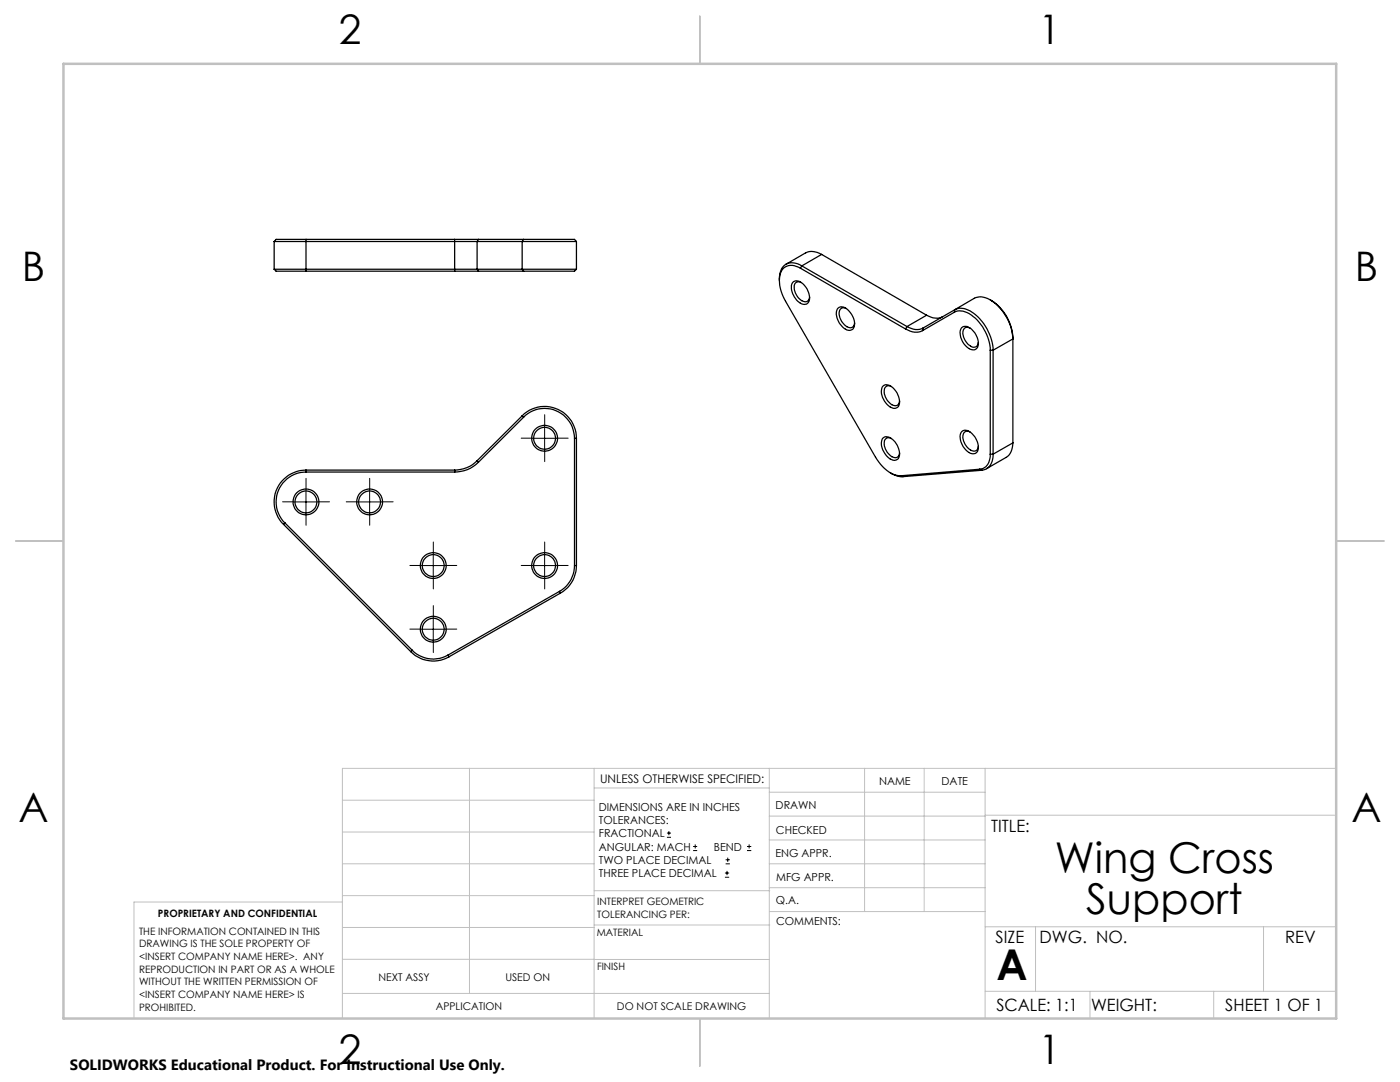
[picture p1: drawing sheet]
<svg xmlns="http://www.w3.org/2000/svg" width="279mm" height="216mm" viewBox="0 0 279 216" stroke-linecap="round" stroke-linejoin="round" font-family="sans-serif">
<g fill="none" stroke="#000" stroke-width=".2">
<path d="M61.1 97.6v5.1M73.8 97.6v5.1M106.2 87.5h5M108.7 84.9v5.1M58.6 100.2h5M71.3 100.2h5M84 112.9h5M86.5 110.3v5.1M106.2 112.9h5M108.7 110.3v5.1M84 125.6h5M86.5 123v5.1"/>
<path d="M133.1 167.1h.8M133.1 166.2h.8M133.5 165.8v.9M138.3 169.7h.8M138.3 168.9h.8M138.7 168.5v.8M144.7 175h.8M144.7 174.2h.8M144.8 172.4h.9M144.8 171.6h.9M145.1 173.8v.8M145.2 171.1v.9"/>
<path d="M149.1 169.7h.8M149.1 168.9h.8M149.5 168.5v.8"/>
</g>
<g fill="none" stroke="#000" stroke-width=".2" stroke-dasharray="15.2 1.3 1.3 1.3">
<path d="M61.1 97.6v-2.2M73.8 97.6v-2.2M106.2 87.4h-2.2M108.7 84.9v-2.2M108.7 89.9v2.2M111.2 87.4h2.2M58.6 100.1h-2.2M61.1 102.6v2.2M63.6 100.1h2.2M71.3 100.1h-2.2M73.8 102.6v2.2M76.3 100.1h2.2"/>
<path d="M84 112.8h-2.2M86.5 110.3v-2.2M86.5 115.3v2.2M89 112.8h2.2M106.2 112.8h-2.2M108.7 110.3v-2.2M108.7 115.3v2.2M111.2 112.8h2.2M84 125.5h-2.2M86.5 123v-2.2M86.5 128v2.2M89 125.5h2.2"/>
</g>
<g fill="none" stroke="#c0c0c0" stroke-width=".2">
<path d="M68.3 159.7h50.3M93.7 153.3v44.9M118.6 153.3v49.9M118.6 157.2h34.9M153.5 153.3v49.9M153.5 158.1h43.1M172.5 153.3v28.6M184.4 153.3v28.6M196.6 153.3v49.9M266.7 153.3h-198.4v49.9M68.3 178.7h50.3M68.3 172.4h50.3"/>
<path d="M68.3 166h50.3M68.3 180h-41.6v23.2M118.6 177.7h35M153.5 167.6h43.1M153.5 162.8h43.1M153.5 172.4h43.1M153.5 177.1h43.1M196.6 162.7h70.1M68.3 198.2h85.2M68.3 191.4l85.2 .1M68.3 185.1h50.3M118.6 184.6h35"/>
<path d="M153.6 181.9h43M196.6 197.8h70.1M196.6 184.9h70.1M206.7 184.9v12.9M217.5 197.8v5.4M242.2 197.8v5.4M252.2 184.9v12.9"/>
</g>
<path d="M139.7 3.2v9.5M3.1 107.9h9.6M266.7 107.9h9.5M139.7 203.2v9.6" fill="none" stroke="#c0c0c0" stroke-width=".25"/>
<path d="M12.7 12.7h254v190.5h-254z" fill="none" stroke="#c0c0c0" stroke-width=".5"/>
<g fill="none" stroke="#000" stroke-width=".25">
<path d="M54.7 53.7h40.5M54.7 48.2h40.5M54.7 53.7a1.7 1.7 0 0 0 1.7 .4h4.7M54.7 48.2v5.5M61.1 47.8h-6l-.4 .4M61.1 47.8v6.3M61.1 47.8h29.6M61.1 54.1h29.6M90.7 47.8h4.8M90.7 54.1h4.8M90.7 47.8v6.3M95.2 48.2h9"/>
<path d="M95.2 53.7h9M95.2 48.2v5.5M95.2 53.7l.3 .4M95.5 47.8l-.3 .4M95.5 47.8h9M95.5 54.1h9M104.2 48.2h10.8M104.2 53.7h10.8M104.2 48.2v5.5M104.2 53.7l.3 .4M104.5 47.8h10.2l.3 .4M104.5 47.8l-.3 .4"/>
<path d="M115 53.7l-.3 .4h-10.2M115 48.2v5.5M158.3 56.3a1.54 1.54 0 0 1 2.1 .5 3.2 3.2 0 0 1 .9 3.6 1.36 1.36 0 0 1-2.1-.3 3.6 3.6 0 0 1-1.1-3.6zM159.7 53.5a2.61 2.61 0 0 0-3.7 .4 6.5 6.5 0 0 0 .8 6.2l17.9 31.1a6.9 6.9 0 0 0 4.7 3.7h.4M159.7 53.5l21 12.2M159.9 56.4a.96 .96 0 0 0-1.2 .1 .96 .96 0 0 0-.2 1.1 2.74 2.74 0 0 0 2.5 2.6l.4-.4 .2-.5M160 53.1a2.62 2.62 0 0 0-4.2 .9l-.3 2M160 53.1l-.3 .4M160 53.1l21 12.1M164 50.8a3.4 3.4 0 0 0-3.2-.4l-4 2.3M164 50.8l-4 2.3M164 50.8l20.9 12.1"/>
<path d="M197.6 59.8a9.3 9.3 0 0 1 4.5 7.5v21.1M167.3 61.5a1.65 1.65 0 0 1 2.3 .8 2.74 2.74 0 0 1 .5 3.4 1.83 1.83 0 0 1-2.4-1 2.92 2.92 0 0 1-.4-3.2zM168.9 61.6a.98 .98 0 0 0-1.2 .1 .98 .98 0 0 0-.2 1.1 3.1 3.1 0 0 0 2.2 2.6l.6-.2 .2-.7M176.2 77a1.54 1.54 0 0 1 2.2 .5 3.3 3.3 0 0 1 .9 3.6 1.57 1.57 0 0 1-2.4-.5 2.98 2.98 0 0 1-.7-3.6zM177.9 77.1a.97 .97 0 0 0-1.1 .1 .97 .97 0 0 0-.3 1.1 3 3 0 0 0 2.2 2.7l.5-.3 .3-.7M180.7 65.7a3.3 3.3 0 0 0 3.4 .3M181 65.2a3.2 3.2 0 0 0 3.2 .3M181 65.2l-.3 .5M184.2 65.5l-.1 .5M184.9 62.9a3.4 3.4 0 0 0 3.2 .3M184.9 62.9l-3.9 2.3M190.5 62.3a3.4 3.4 0 0 1 3.7 .9 9.3 9.3 0 0 1 3.4 6.7"/>
<path d="M190.5 62.3l-6.4 3.7M190.5 61.8a3.5 3.5 0 0 1 3.9 .8 10 10 0 0 1 3.8 7.3M190.5 61.8l4-2.3a4.2 4.2 0 0 1 4.6 1.5 10 10 0 0 1 3 6.6l-3.9 2.3M190.5 61.8v.5M190.5 61.8l-6.3 3.7M191.9 65.4a1.65 1.65 0 0 1 2.4 .7 2.74 2.74 0 0 1 .5 3.5 1.64 1.64 0 0 1-2.1-.7 3 3 0 0 1-.8-3.5zM193.6 65.4a.98 .98 0 0 0-1.2 .1 .98 .98 0 0 0-.2 1.1 3 3 0 0 0 2.2 2.7l.6-.3 .2-.7M197.6 69.9h.6M197.6 69.9v20.7M198.2 69.9v20.7M61.1 94.2a5.9 5.9 0 0 0-5.5 3.7 5.9 5.9 0 0 0 1.3 6.5M61.1 93.8a6.3 6.3 0 0 0-5.9 3.9 6.3 6.3 0 0 0 1.4 6.9"/>
<path d="M61.1 94.2h29.6M61.1 93.8v.4M61.1 93.8h29.6M90.7 93.8v.4M95.2 91.9a6.4 6.4 0 0 1-4.5 1.9M95.2 91.9l.3 .3M95.5 92.2a6.5 6.5 0 0 1-4.8 2M104.2 83a6.3 6.3 0 0 1 6.9-1.4 6.3 6.3 0 0 1 3.9 5.9M104.2 83l.3 .3M104.2 83l-9 8.9M104.5 83.3a6 6 0 0 1 6.5-1.3 6 6 0 0 1 3.7 5.5M104.5 83.3l-9 8.9"/>
<path d="M114.7 87.5v25.4M114.7 87.5h.3M115 87.5v25.4M176.2 87.4a1.54 1.54 0 0 1 2.2 .5 3.3 3.3 0 0 1 .9 3.6 1.57 1.57 0 0 1-2.4-.6 2.98 2.98 0 0 1-.7-3.5zM177.7 94.4l1.4 .6 1.1 .1M177.9 87.5a.97 .97 0 0 0-1.1 .1 .97 .97 0 0 0-.3 1.1 3 3 0 0 0 2.2 2.6l.5-.2 .3-.7M179.8 94.9l.4 .2M191.9 86.1a1.65 1.65 0 0 1 2.4 .8 2.74 2.74 0 0 1 .5 3.4 1.83 1.83 0 0 1-2.4-.9 2.92 2.92 0 0 1-.5-3.3zM193.6 86.2a.98 .98 0 0 0-1.2 .1 .98 .98 0 0 0-.2 1.1 2.81 2.81 0 0 0 2.4 2.6l.4-.2 .2-.7M195.5 93.6l-15.7 1.3M195.5 93.6l.4 .2M195.9 93.8l-15.7 1.3"/>
<path d="M197.6 90.6a2.58 2.58 0 0 1-2.1 3M197.6 90.6h.6M198.2 90.6a2.82 2.82 0 0 1-2.3 3.2M202.1 88.4a3.3 3.3 0 0 1-1.3 2.9l-3.9 2.2M202.1 88.4l-3.9 2.2M56.6 104.6l25.4 25.4M56.9 104.4l25.4 25.4M56.9 104.4l-.3 .2M111.7 118l-22.3 12.7M111.7 118l.1 .4M111.8 118.4l-22.2 12.7M114.7 112.9a5.9 5.9 0 0 1-3 5.1"/>
<path d="M114.7 112.9h.3M115 112.9a6.2 6.2 0 0 1-3.2 5.5M82 130a6.3 6.3 0 0 0 7.6 1.1M82.3 129.8a5.9 5.9 0 0 0 7.1 .9M82.3 129.8l-.3 .2M89.4 130.7l.2 .4"/>
<circle cx="108.7" cy="87.5" r="2.18"/>
<circle cx="108.7" cy="87.4" r="2.58"/>
<circle cx="61" cy="100.2" r="2.18"/>
<circle cx="61.1" cy="100.1" r="2.58"/>
<circle cx="73.7" cy="100.2" r="2.18"/>
<circle cx="73.8" cy="100.1" r="2.58"/>
<circle cx="86.4" cy="112.9" r="2.18"/>
<circle cx="86.5" cy="112.8" r="2.58"/>
<circle cx="108.7" cy="112.9" r="2.18"/>
<circle cx="108.7" cy="112.8" r="2.58"/>
<circle cx="86.4" cy="125.6" r="2.18"/>
<circle cx="86.5" cy="125.5" r="2.58"/>
</g>
<g font-size="8.5">
<text x="210.5" y="174.2">Wing Cross</text>
<text x="216.8" y="182.3">Support</text>
<text x="198.9" y="195.5">A</text>
</g>
<g font-size="8.1">
<text x="67.6" y="8.9">2</text>
<text x="207.3" y="8.9">1</text>
<text x="4.4" y="56.2">B</text>
<text x="270.4" y="56.2">B</text>
<text x="3.7" y="164.1">A</text>
<text x="269.7" y="164.1">A</text>
<text x="67.6" y="212.4">2</text>
<text x="207.3" y="212.4">1</text>
</g>
<g font-size="3.4">
<text x="197.8" y="166">TITLE:</text>
<text x="198.7" y="188.1">SIZE</text>
<text x="207.5" y="188.1">DWG. NO.</text>
<text x="256.5" y="188.2">REV</text>
<text x="198.8" y="201.7">SCALE: 1:1</text>
<text x="217.7" y="201.8">WEIGHT:</text>
<text x="244.5" y="201.7">SHEET 1 OF 1</text>
</g>
<text font-size="3" x="14" y="213.5">SOLIDWORKS Educational Product. For Instructional Use Only.</text>
<text font-size="2.4" x="119.8" y="156.2">UNLESS OTHERWISE SPECIFIED:</text>
<g font-size="2.2">
<text x="119.5" y="161.8">DIMENSIONS ARE IN INCHES</text>
<text x="154.8" y="161.4">DRAWN</text>
<text x="175.4" y="156.6">NAME</text>
<text x="187.9" y="156.7">DATE</text>
<text x="119.5" y="164.4">TOLERANCES:</text>
<text x="119.5" y="167.1">FRACTIONAL</text>
<text x="154.9" y="166.3">CHECKED</text>
<text x="119.5" y="169.7">ANGULAR: MACH</text>
<text x="119.5" y="172.4">TWO PLACE DECIMAL</text>
<text x="142.5" y="169.7">BEND</text>
<text x="154.8" y="171">ENG APPR.</text>
<text x="119.5" y="175">THREE PLACE DECIMAL</text>
<text x="154.9" y="175.7">MFG APPR.</text>
<text x="154.9" y="180.4">Q.A.</text>
<text x="154.9" y="184.6">COMMENTS:</text>
</g>
<g font-size="2.1">
<text x="75.5" y="195.7">NEXT ASSY</text>
<text x="100.9" y="195.7">USED ON</text>
<text x="86.9" y="201.5">APPLICATION</text>
<text x="123.1" y="201.6">DO NOT SCALE DRAWING</text>
</g>
<g font-size="2">
<text x="31.5" y="182.9">PROPRIETARY AND CONFIDENTIAL</text>
<text x="119.2" y="180.6">INTERPRET GEOMETRIC</text>
<text x="119.2" y="183.1">TOLERANCING PER:</text>
<text x="27.8" y="186.5">THE INFORMATION CONTAINED IN THIS</text>
<text x="27.8" y="189">DRAWING IS THE SOLE PROPERTY OF</text>
<text x="27.8" y="191.6">&lt;INSERT COMPANY NAME HERE&gt;. ANY</text>
<text x="119.1" y="186.7">MATERIAL</text>
<text x="27.8" y="194.1">REPRODUCTION IN PART OR AS A WHOLE</text>
<text x="27.8" y="196.6">WITHOUT THE WRITTEN PERMISSION OF</text>
<text x="119.1" y="193.5">FINISH</text>
<text x="27.8" y="199.1">&lt;INSERT COMPANY NAME HERE&gt; IS</text>
<text x="27.8" y="201.7">PROHIBITED.</text>
</g>
</svg>
